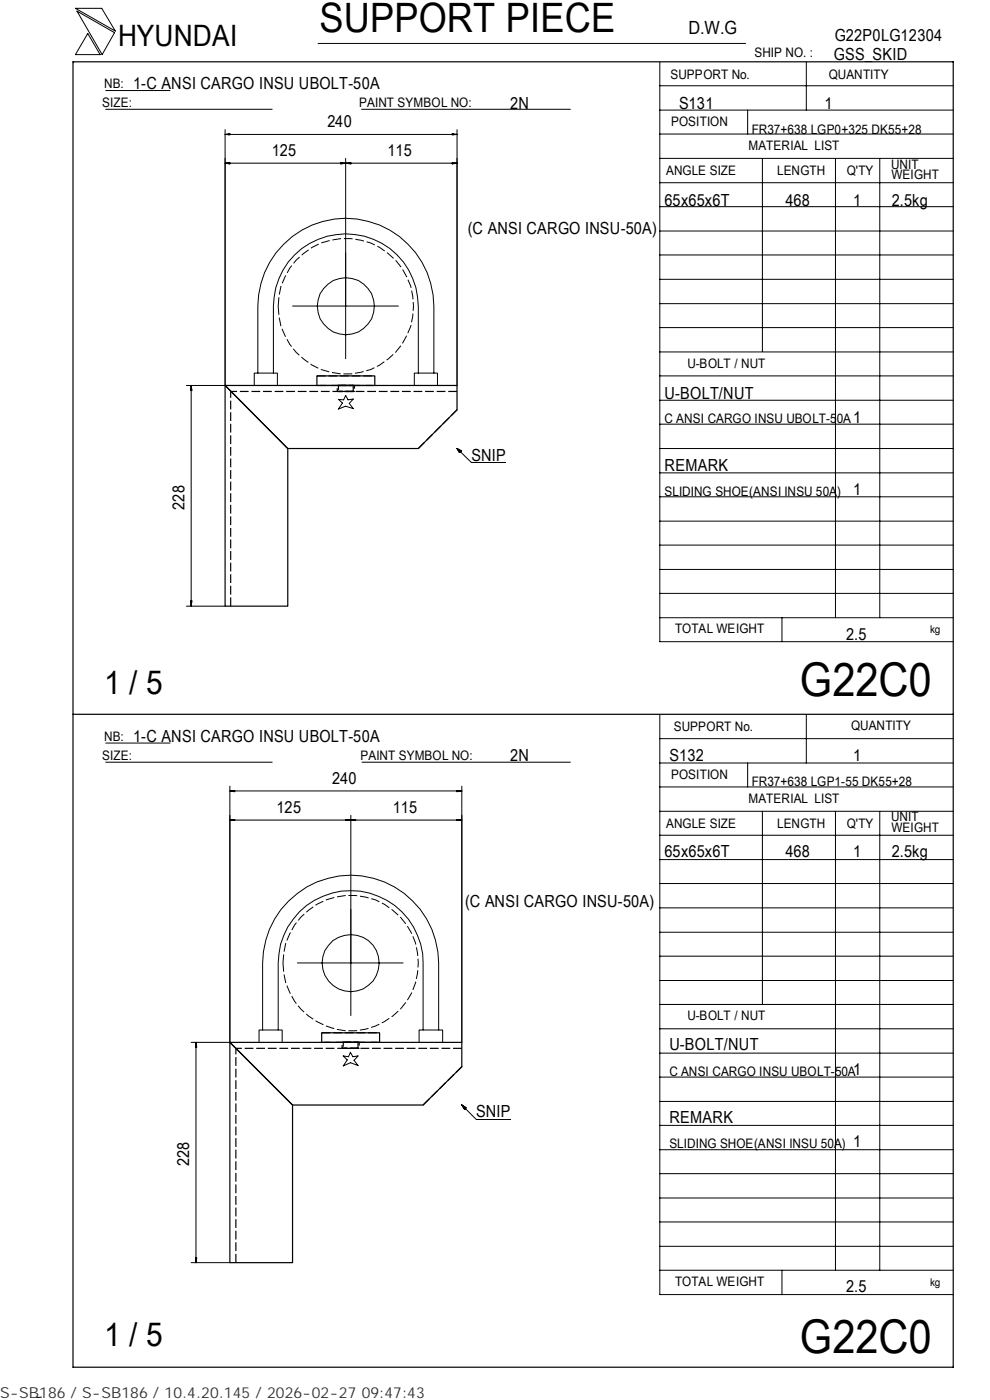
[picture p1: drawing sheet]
<svg xmlns="http://www.w3.org/2000/svg" width="210mm" height="297mm" viewBox="0 0 210 297" stroke-linecap="round" stroke-linejoin="round" font-family="sans-serif">
<g fill="none" stroke="#000" stroke-width=".21">
<path d="M16 1.8h5.6l2.9 4.8zM16.3 2.4l8 4.5-2.6 4.7zM18.6 7.1l2.6 4.5h-5.2zM22.4 19.2h13.7M67.5 9.2h90.6M139.9 18.2h62.3M139.9 13.2v122.9h62.3M171 13.1v10.3M22.4 23.2h35.3M47.7 28.5l1.1-.1v.2zM47.7 28.5h49.2M47.7 34.6l1.1-.1v.3z"/>
<path d="M47.7 34.6h49.2M47.7 27.5v54.3h-8.2M48.4 28.4v.2M48.4 34.5v.2M72.3 34.5l1 .1-1 .2zM72.6 34.5v.2M73.3 34.6l1.1-.1v.3zM73.3 33.6v42.5M74.1 34.5v.2M76.7 23.2h44.3M95.9 34.5l1 .1-1 .2zM95.9 28.4l1 .1-1 .1z"/>
<path d="M96.2 28.4v.2M96.2 34.5v.2M96.9 27.5v54.3M139.9 38.8h62.3M139.9 33.6h62.3M139.9 28.4h62.3M139.9 23.4h62.3M158.6 23.4v5M161.7 33.6v41M177.2 33.7v97.4M186.6 33.7v97.4M139.9 59.3h62.3"/>
<path d="M139.9 54.1h62.3M139.9 49h62.3M139.9 43.8h62.3M54.7 79.2v-14.3a18.7 18.7 0 0 1 18.7-18.6 18.7 18.7 0 0 1 18.6 18.6v14.3M58 79.2v-14.3a15.4 15.4 0 0 1 15.4-15.3 15.4 15.4 0 0 1 15.3 15.3v14.3M62.1 64.9h22.4M139.9 79.7h62.3M139.9 74.7h62.3M139.9 69.5h62.3M139.9 64.4h62.3M40.5 82.5h.1M40.5 81.8l.2 1h-.2z"/>
<path d="M40.5 81.8v46.8M53.9 81.8v-2.6h4.9v2.6M71.8 84.7l1.1 .1 .4-.9 .5 .9 1.1-.1-.8 .9 .8 1.1-1.6-.5-1.5 .6 .8-1.3zM87.9 81.8v-2.6h4.9v2.6M96.9 95.2l1 .5-.5 .3zM96.9 95.2l3.1 2.9M100 98.1h7.4M139.9 95.2h62.3M139.9 90h62.3M139.9 84.9h62.3M139.9 100.3h62.3M139.9 115.6h62.3"/>
<path d="M139.9 110.6h62.3M139.9 105.4h62.3M39.5 128.6h8.2M40.5 127.5h.2l-.2 1.1zM40.5 127.8h.1M139.9 131.1h62.3M139.9 125.9h62.3M139.9 120.8h62.3M165.9 131.1v5M22.4 157.6h13.7M139.9 151.7v122.9h62.3M139.9 156.7h62.3"/>
<path d="M171 151.5v10.4M22.4 161.7h35.3M48.8 174l1-.1v.2zM48.8 167.8l1-.1v.3zM48.8 174h49.1M48.8 167.8h49.1M48.8 166.8v54.3h-8.3M49.4 167.8v.1M49.4 173.9v.2M73.3 173.9l1.1 .1-1.1 .1zM73.6 173.9v.2M74.4 173v42.5"/>
<path d="M74.4 174l1-.1v.2zM75.1 173.9v.2M76.8 161.7h44.2M96.9 167.7l1 .1-1 .2zM96.9 173.9l1 .1-1 .1zM97.3 167.8v.1M97.3 173.9v.2M97.9 166.8v54.3M139.9 177.2h62.3M139.9 172.1h62.3M139.9 167h62.3M139.9 161.9h62.3"/>
<path d="M158.6 161.9v5.1M161.7 172.1v41M177.2 172.2v97.3M186.6 172.2v97.3M139.9 182.4h62.3M139.9 197.8h62.3M139.9 192.6h62.3M139.9 187.4h62.3M55.7 218.5v-14.2a18.7 18.7 0 0 1 18.7-18.6 18.7 18.7 0 0 1 18.6 18.6v14.2M59 218.5v-14.2a15.4 15.4 0 0 1 15.4-15.3 15.4 15.4 0 0 1 15.3 15.3v14.2M63.1 204.3h22.4M139.9 218.3h62.3"/>
<path d="M139.9 213.1h62.3M139.9 208h62.3M139.9 202.9h62.3M41.5 221.8h.1M41.6 221.1l.1 1.1h-.2zM41.6 221.1v46.8M54.9 221.1v-2.6h4.9v2.6M72.8 224l1.1 .2 .4-.9 .5 .9 1.1-.2-.8 .9 .8 1.1-1.6-.5-1.5 .6 .8-1.2zM88.9 221.1v-2.6h5v2.6M97.9 234.4l1 .6-.4 .4zM97.9 234.4l3.1 3.1M101 237.4h7.4"/>
<path d="M139.9 238.7h62.3M139.9 233.7h62.3M139.9 228.5h62.3M139.9 223.4h62.3M139.9 259.2h62.3M139.9 254.2h62.3M139.9 249h62.3M139.9 243.9h62.3M40.5 267.9h8.3M41.5 266.9h.2l-.1 1zM41.5 267.2h.1M139.9 269.5h62.3"/>
<path d="M139.9 264.4h62.3M165.9 269.5v5.1M8.8 296.4l-1 .1"/>
<circle cx="73.4" cy="64.9" r="6.1"/>
<circle cx="74.4" cy="204.3" r="6"/>
</g>
<path d="M15.5 13.1h186.7v277h-186.7zM47.7 81.8l13.3 13.4v33.4h-13.3zM47.7 81.8h49.2v5.1l-8.2 8.3h-27.7zM67.2 81.8v-2.1h12.3v2.1M15.5 151.5h186.7M48.8 221.1h49.1v5.2l-8.2 8.1h-27.6zM48.8 221.1l13.3 13.3v33.5h-13.3zM68.2 221.1v-2h12.3v2" fill="none" stroke="#000" stroke-width=".25"/>
<g fill="none" stroke="#000" stroke-width=".25" stroke-dasharray="1.9 .6" stroke-linecap="butt">
<path d="M67.2 79.7h12.3M67.2 81.8h12.3M71.5 81.8h3.7M71.5 81.8h3.7v1.2h-3.7v-1.2M74.8 81.8h.1v1.2h-3.1v-1.2h3M75.2 83h-3.7M79.5 81.8h-12.3M88.7 95.2l8.2-8.3M96.9 83h-48M48.9 128.6v-45.6M68.2 219.1h12.3M68.2 221.1h12.3"/>
<path d="M72.5 221.1h3.7M72.5 221.1h3.7v1.3h-3.7v-1.3M75.8 221.1h.1v1.3h-3.1v-1.3h3M76.2 222.4h-3.7M80.5 221.1h-12.3M89.7 234.4l8.2-8.1M97.9 222.4h-47.9M50 267.9v-45.5"/>
</g>
<path d="M71.8 81.8h3.1M74.9 83h-3.1M72.8 221.1h3.1M75.9 222.4h-3.1" fill="none" stroke="#000" stroke-width=".25" stroke-dasharray="1.7 .5" stroke-linecap="butt"/>
<path d="M97 95.2h.9v.8h-.9zM98 234.5h.9v.9h-.9z" fill="#000"/>
<path d="M59 64.9a14.3 14.3 0 0 0 17.5 14.1 14.3 14.3 0 0 0 9.8-20.2 14.3 14.3 0 0 0-21.9-5 14.5 14.5 0 0 0-5.4 11.1M60 204.3a14.4 14.4 0 0 0 19.6 13.5 14.4 14.4 0 0 0 5.3-23.2 14.4 14.4 0 0 0-23.4 3.5l-.9 2-.4 2.1-.2 2.1" fill="none" stroke="#000" stroke-width=".21" stroke-dasharray="1.9 .6" stroke-linecap="butt"/>
<g font-size="9.9">
<text x="169.7" y="147.6">G22C0</text>
<text x="169.7" y="286.9">G22C0</text>
</g>
<text font-size="8.6" x="67.7" y="6.9">SUPPORT PIECE</text>
<g font-size="7">
<text x="22.1" y="147.2">1 / 5</text>
<text x="22.1" y="285.6">1 / 5</text>
</g>
<text font-size="6.3" x="25.1" y="9.8">HYUNDAI</text>
<text font-size="3.9" x="146" y="7.3">D.W.G</text>
<g font-size="3.5">
<text x="177" y="8.7">G22P0LG12304</text>
<text x="176.9" y="12.8">GSS_SKID</text>
<text x="28.3" y="19">1-C ANSI CARGO INSU UBOLT-50A</text>
<text x="108.2" y="23.1">2N</text>
<text x="144" y="23.1">S131</text>
<text x="174.8" y="23.1">1</text>
<text x="69.4" y="27">240</text>
<text x="57.7" y="33.2">125</text>
<text x="82.2" y="33.2">115</text>
<text x="141" y="43.6">65x65x6T</text>
<text x="166.6" y="43.6">468</text>
<text x="180.9" y="43.6">1</text>
<text x="189.1" y="43.6">2.5kg</text>
<text x="99.2" y="49.7">(C ANSI CARGO INSU-50A)</text>
<text x="141" y="84.6">U-BOLT/NUT</text>
<text x="180.9" y="89.7">1</text>
<text x="100" y="97.7">SNIP</text>
<text x="141" y="99.9">REMARK</text>
<text x="180.9" y="105.1">1</text>
<text x="39.1" y="108.1" transform="rotate(-90 39.1 108.1)">228</text>
<text x="179.5" y="135.8">2.5</text>
<text x="28.3" y="157.3">1-C ANSI CARGO INSU UBOLT-50A</text>
<text x="108.2" y="161.4">2N</text>
<text x="142" y="161.4">S132</text>
<text x="180.9" y="161.4">1</text>
<text x="70.4" y="166.4">240</text>
<text x="58.7" y="172.5">125</text>
<text x="83.3" y="172.5">115</text>
<text x="141" y="181.9">65x65x6T</text>
<text x="166.6" y="181.9">468</text>
<text x="180.9" y="181.9">1</text>
<text x="189.1" y="181.9">2.5kg</text>
<text x="98.6" y="192.4">(C ANSI CARGO INSU-50A)</text>
<text x="142" y="222.8">U-BOLT/NUT</text>
<text x="180.9" y="228">1</text>
<text x="101" y="237">SNIP</text>
<text x="142" y="238.3">REMARK</text>
<text x="180.9" y="243.3">1</text>
<text x="40.1" y="247.4" transform="rotate(-90 40.1 247.4)">228</text>
<text x="179.5" y="274.1">2.5</text>
</g>
<text font-size="3.2" fill="#323232" x="0" y="296.6">S-SB186 / S-SB186 / 10.4.20.145 / 2026-02-27 09:47:43</text>
<g font-size="2.8">
<text x="142.2" y="16.8">SUPPORT No.</text>
<text x="160" y="12.2">SHIP NO. :</text>
<text x="175.8" y="16.7">QUANTITY</text>
<text x="21.7" y="22.8">SIZE:</text>
<text x="22.1" y="18.7">NB:</text>
<text x="76.2" y="22.8">PAINT SYMBOL NO:</text>
<text x="142.3" y="26.8">POSITION</text>
<text x="159.4" y="28.4">FR37+638 LGP0+325 DK55+28</text>
<text x="158.8" y="31.7">MATERIAL LIST</text>
<text x="189" y="35.8">UNIT</text>
<text x="141.3" y="37.2">ANGLE SIZE</text>
<text x="164.8" y="37.1">LENGTH</text>
<text x="179.6" y="37.1">Q'TY</text>
<text x="189.1" y="38">WEIGHT</text>
<text x="145.8" y="78">U-BOLT / NUT</text>
<text x="141" y="89.8">C ANSI CARGO INSU UBOLT-50A</text>
<text x="141" y="105.2">SLIDING SHOE(ANSI INSU 50A)</text>
<text x="143.2" y="134.4">TOTAL WEIGHT</text>
<text x="142.9" y="155">SUPPORT No.</text>
<text x="180.5" y="154.9">QUANTITY</text>
<text x="21.7" y="161.3">SIZE:</text>
<text x="22.1" y="157.1">NB:</text>
<text x="76.5" y="161.2">PAINT SYMBOL NO:</text>
<text x="142.3" y="165.3">POSITION</text>
<text x="159.4" y="166.7">FR37+638 LGP1-55 DK55+28</text>
<text x="158.8" y="170.3">MATERIAL LIST</text>
<text x="141.3" y="175.7">ANGLE SIZE</text>
<text x="164.8" y="175.6">LENGTH</text>
<text x="179.6" y="175.6">Q'TY</text>
<text x="189" y="174.2">UNIT</text>
<text x="189.1" y="176.5">WEIGHT</text>
<text x="145.8" y="216.5">U-BOLT / NUT</text>
<text x="142" y="228.2">C ANSI CARGO INSU UBOLT-50A</text>
<text x="142" y="243.5">SLIDING SHOE(ANSI INSU 50A)</text>
<text x="143.2" y="272.9">TOTAL WEIGHT</text>
</g>
<g font-size="2.3">
<text x="197.3" y="134.3">kg</text>
<text x="197.3" y="272.8">kg</text>
</g>
</svg>
